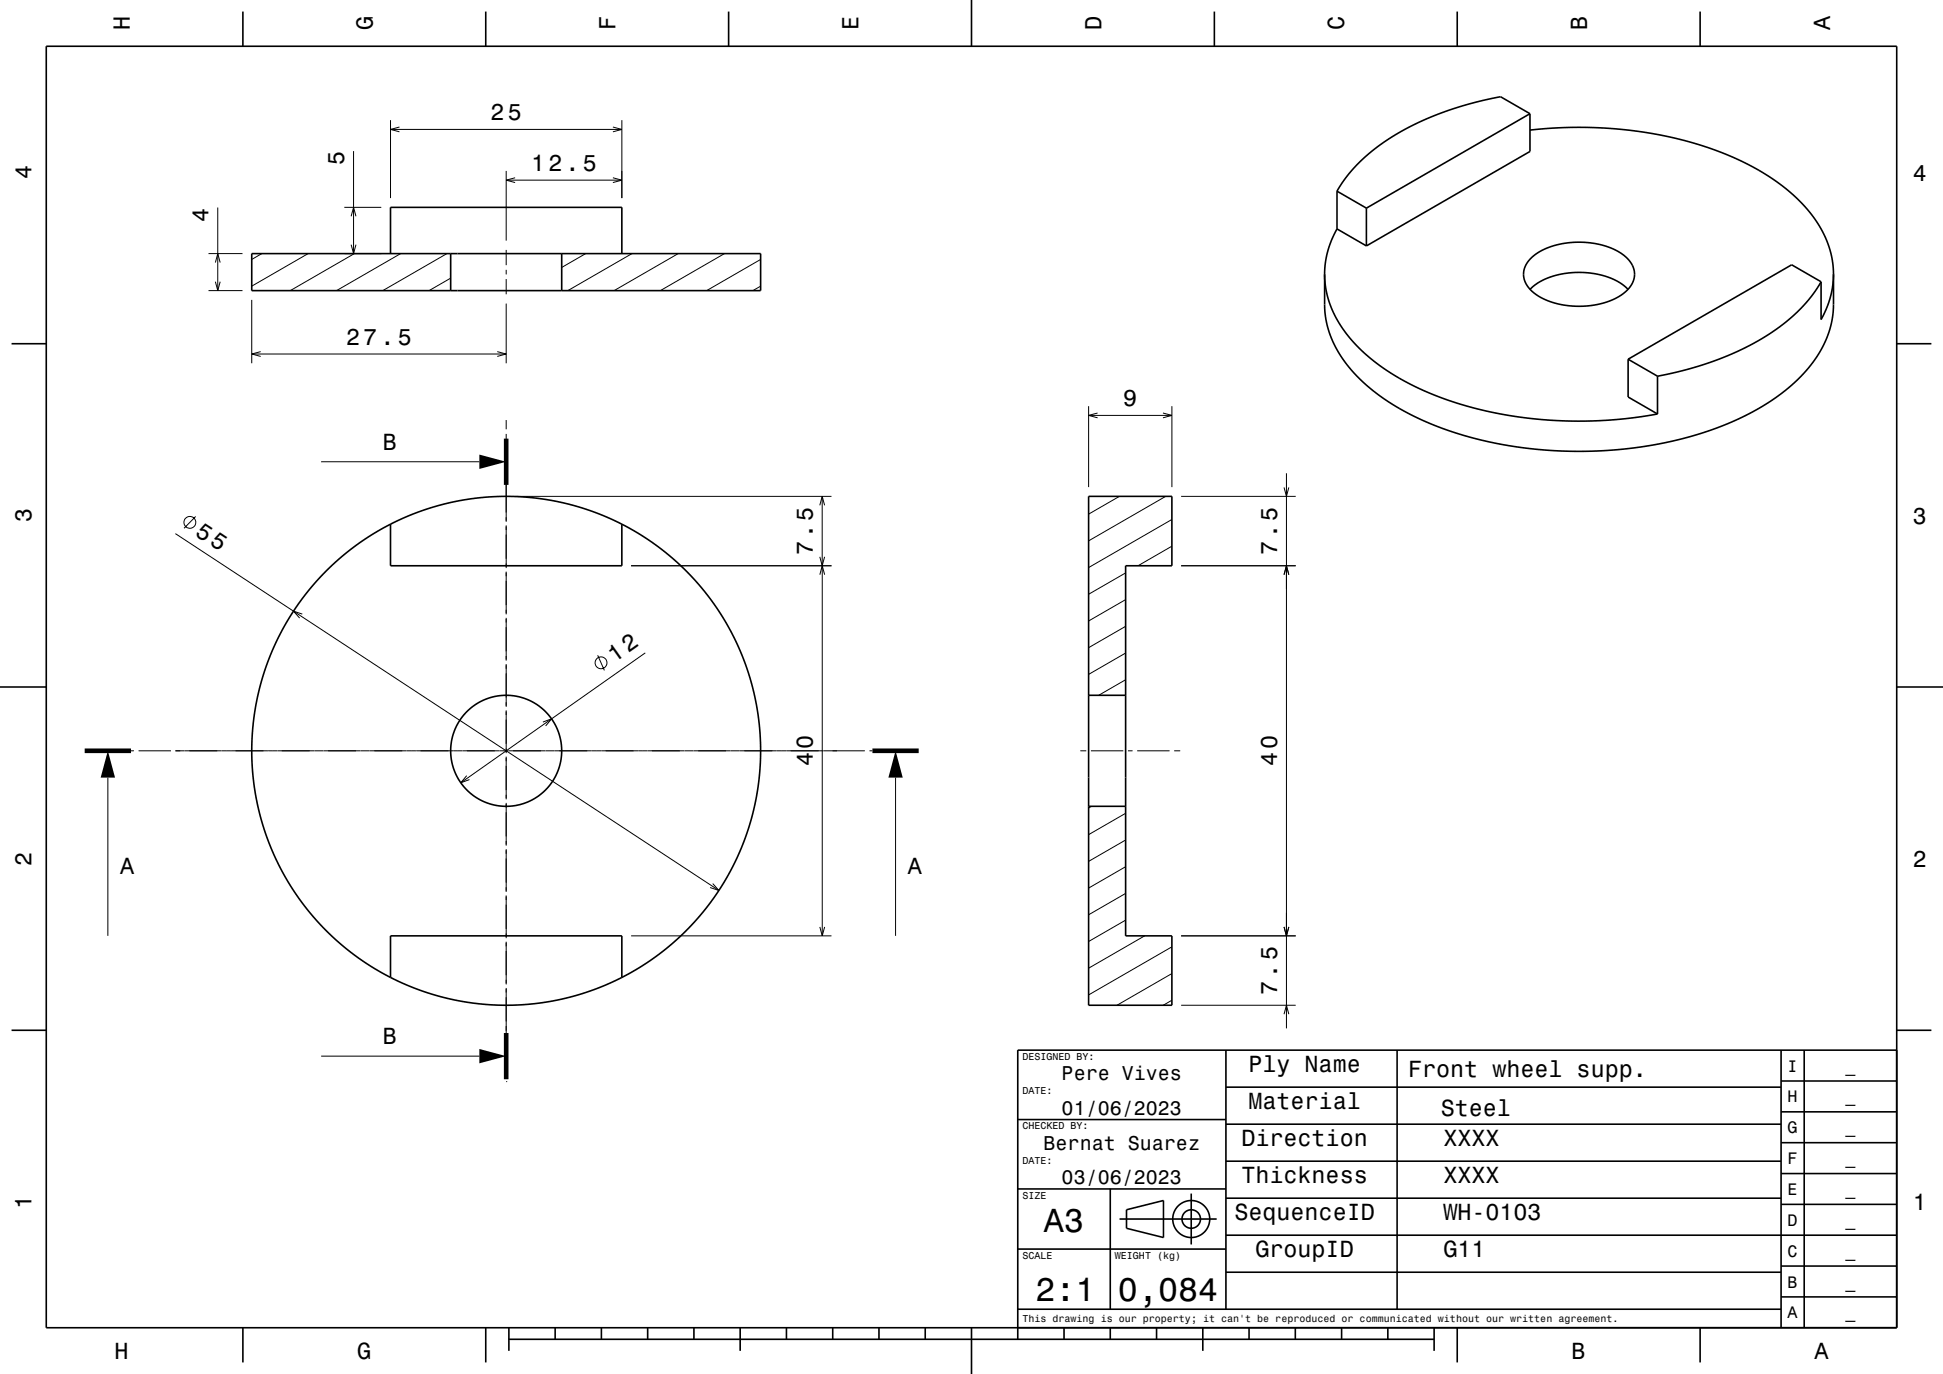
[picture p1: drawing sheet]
<svg xmlns="http://www.w3.org/2000/svg" width="420mm" height="297mm" viewBox="0 0 420 297" stroke-linecap="round" stroke-linejoin="round" font-family="sans-serif">
<g fill="none" stroke="#000" stroke-width=".22">
<path d="M76.4 32.7v22.1M84.4 26v16.8M84.4 28h50M86.3 27.5l-1.9 .5 1.9 .5M109.4 36.9v15.1M109.4 38.9h25M111.4 38.4l-2 .5 2 .6M132.5 27.5l1.9 .5-1.9 .5M132.5 38.4l1.9 .5-1.9 .6M134.4 26v16.8M45.1 54.8h7.3M46.6 56.8l.5-2 .5 2"/>
<path d="M47.1 44.9v17.9M56.6 54.8l-2.2 1.3M66.6 54.8l-12.2 7.1M74.4 54.8h8M74.4 44.8h8M75.9 52.9l.5 1.9 .5-1.9M75.9 46.8l.5-2 .5 2M76.6 54.8l-13.9 8M86.6 54.8l-13.9 8M96.6 54.8l-13.9 8M109.4 54v3.3M109.4 58.3v1"/>
<path d="M126.6 54.8l-5.2 3M136.6 54.8l-13.9 8M146.6 54.8l-13.9 8M156.6 54.8l-13.9 8M164.4 56.1l-11.7 6.7M45.1 62.8h7.3M46.6 60.9l.5 1.9 .5-1.9M54.4 64.8v13.7M54.4 76.5h55M56.3 76l-1.9 .5 1.9 .5M97.4 60.1l-4.7 2.7M107.5 76l1.9 .5-1.9 .5"/>
<path d="M109.4 60.3v3.3M109.4 65.6v12.9M164.4 61.9l-1.7 .9M69.4 99.8h34.2M109.4 90.8v2M109.4 93.8v7M235.3 87.8v17.5M235.3 89.8h18M237.3 89.3l-2 .5 2 .5M251.4 89.3l1.9 .5-1.9 .5M253.3 87.8v17.5M37.9 115.3l117.5 77.2"/>
<path d="M42.3 111.6l-2.5 2.6M109.4 101.8v1M109.4 103.8v9M109.4 113.6v9.2M111.4 107.3h68.3M177.2 109.2l.5-1.9 .5 1.9M177.7 107.3v95M242 107.3l-6.7 3.8M252 107.3l-16.7 9.6M253.3 118.1l-7.3 4.2M253.3 112.3l-18 10.4M255.3 107.3h24.8"/>
<path d="M277.6 105.4l.5 1.9 .5-1.9M278.1 102.3v120M65.3 132.7l-1.9-.6 1.4 1.5M109.4 123.6v9.2M109.4 133.6v9.2M136.4 122.3h43.3M177.2 120.4l.5 1.9 .5-1.9M177.2 124.2l.5-1.9 .6 1.9M243.3 135.4l-8 4.6M243.3 129.6l-8 4.6M243.3 123.8l-8 4.7M255.3 122.3h24.8"/>
<path d="M277.6 124.2l.5-1.9 .5 1.9M109.4 143.6v9.2M109.4 153.6v9.2M117.4 156.1l1.8-.7-1.3 1.5M129.2 141.6l1.4 3.3M139.5 141.1l-39.9 28.1M243.3 146.9l-5.8 3.4M243.3 141.2l-8 4.6M23.3 168.1v34.2M28.3 162.3h.6M30 162.3h6.9M37.9 162.3h143"/>
<path d="M100.9 167.7l-1.3 1.5 1.9-.7M109.4 163.6v9.2M109.4 173.6v9.2M179.9 162.3h7.1M187.9 162.3h.7M193.6 168.1v34.2M233.5 162.3h1.3M235.8 162.3h7M235.9 174.3l-.6 .3M243.3 175.8l-8 4.6M243.8 162.3h1M245.8 162.3h7"/>
<path d="M253.8 162.3h1.3M109.4 183.6v9.2M109.4 193.6v9.2M154.1 191l1.3 1.5-1.9-.6M243.3 198.9l-8 4.6M243.3 193.1l-8 4.6M243.3 187.3l-8 4.7M243.3 181.6l-8 4.6M109.4 203.6v9.2M109.4 213.6v9.7M136.4 202.3h43.3M177.2 200.4l.5 1.9 .6-1.9"/>
<path d="M247.4 202.3l-12.1 7M253.3 216.2l-1.9 1.1M253.3 210.4l-11.9 6.9M253.3 204.7l-18 10.4M255.3 202.3h24.8M255.3 217.3h24.8M277.6 200.4l.5 1.9 .5-1.9M277.6 219.2l.5-1.9 .5 1.9M69.4 228.3h34.2M109.4 233.8h.1M109.4 223.8v7M109.4 231.8v1"/>
<circle cx="41" cy="112.9" r="1.28"/>
<circle cx="129.9" cy="143.3" r="1.28"/>
</g>
<g fill="none" stroke="#000" stroke-width=".35">
<path d="M10 10h400v277h-400zM52.5 2.5v7.5M105 2.5v7.5M157.5 2.5v7.5M210 0v10M262.5 2.5v7.5M315 2.5v7.5M367.5 2.5v7.5M330.7 28.1l6.1-.5 6.2-.1 6 .3 6.4 .8 5.7 1 5.2 1.4 5.2 1.7 5 2.2 4.6 2.4 3.7 2.5 3.3 2.8 2.9 3 2.2 3.2 1.8 3.6 1 3.4 .3 3.5M330.7 24.6l-6.3-3.7-7.4 1.7-7.3 2.5-3.4 1.5-3.4 1.8-3.1 1.9-2.6 1.9-2.7 2.2-2 2-1.9 2.4-1.6 2.5M330.7 24.6v8.1l-35.3 20.5M330.7 24.6l-35.3 20.4"/>
<path d="M54.4 54.8h110v8h-110zM84.4 54.8v-10h50v10M97.4 54.8v8M121.4 54.8v8M286.3 59.3l.4 3.7 1.1 3.6 2 3.7 2.4 3.3 3.5 3.4 3.7 2.8 4.8 2.9 4.9 2.3 5.7 2.1 5.6 1.5 6.4 1.3 6.1 .8 7 .3 6-.1 6.2-.5 6.2-.9M289 49.5l-1.1 2.3-.9 2.5-.5 2.4-.2 2.6M289 49.5l6.4 3.7M289 41.3v8.2M289 41.3l6.4 3.7M295.4 45v8.2M330.8 55.9l2.1-1.6 2.8-1.2 3.3-.6 3.8-.1 3.5 .6 3.2 1.2 2.1 1.5 .8 .9 .6 1.1a4.9 4.9 0 0 1-2.4 6l-1.5 .9-1.7 .6-2.2 .6-2 .3h-4.2l-2.2-.4-2-.6-1.7-.8-1.5-1-1.2-1.2-.7-1.1-.3-1.1v-1.4l.5-1.4zM396.3 59.3l-.1 2.4-.6 2.6-.7 2.3-1.3 2.5v-8.2"/>
<path d="M396.3 59.3v7l-.1 2-.7 3-1.1 2.8-1.8 3.2-2.3 3-2.9 2.9-3.6 2.8-4 2.5-4.7 2.4-5.2 2-5.1 1.6-5.7 1.4-5.3 .8-6.4 .7-5.5 .2-6.5-.2-5.9-.6-5.6-.9-5.5-1.2-5.6-1.7-4.5-1.8-4.8-2.3-4.4-2.7-3.4-2.7-3-2.8-2.7-3.5-1.8-3.1-1.1-2.8-.6-2.9-.2-2.4v-6.7M2.5 74.3h7.5M330.7 62.5l1.9-1.4 2.5-1.2 3-.8 3.2-.2 3.2 .2 3 .8 2.7 1.2 1.7 1.4M351.9 77.6v8.2l6.4 3.7M351.9 77.6l6.4 3.7M393.6 60.9l-2.2 3.3-3.3 3.6-3.4 2.8-4.4 2.9-4.7 2.5-5.3 2.1-5.5 1.7-6.5 1.5M393.6 60.9l-6.3-3.7-35.4 20.4M410 74.3h7.5M358.3 81.3v8.2M84.4 113.3l-3 1.7-3 1.9-3 2.2-2.9 2.4-3 3-2.5 2.8-2.4 3.2-2 2.9-1.7 3-1.8 3.6-1.4 3.5-1.2 3.8-.9 3.9-.7 3.7-.3 3.5-.2 4 .1 3.4 .4 4 .7 4 .9 3.6 1.3 3.8 1.3 3.3 1.6 3.3 1.9 3.3 2 3.1 2.1 2.8 2.5 2.8 2.8 2.8 2.9 2.5 2.8 2.1 3.3 2.2 3.4 1.9M84.4 113.3l5.9-2.6 5.9-1.8 6.7-1.2 6.2-.4 6.8 .4 6.4 1.1 6.2 1.9 5.9 2.6M84.4 113.3v9h50v-9"/>
<path d="M134.4 113.3l3.4 1.9 3.2 2 3 2.3 2.8 2.4 2.5 2.5 2.6 3 2.3 3 2.1 3.1 1.8 3.3 1.7 3.3 1.3 3.3 1.2 3.8 .9 3.6 .7 4 .4 3.9 .1 3.5-.1 4-.4 3.5-.6 3.7-1 3.9-1.2 3.8-1.4 3.5-1.8 3.6-1.7 3-1.9 2.9-2.5 3.2-2.4 2.8-3.1 3-2.8 2.4-3.1 2.2-2.9 1.9-3.1 1.7M235.3 107.3h18v15h-10v80h10v15h-18zM0 148.5h10M235.3 150.3h8M410 148.5h10M235.3 174.3h8M84.4 211.3l6 2.6 6.2 1.9 6.4 1.1 6.2 .4 6.8-.4 6.1-1.1 6.5-1.9 5.8-2.6M84.4 211.3v-9h50v9M2.5 222.7h7.5M265 235h120M265 227v56M302 227v56"/>
<path d="M385 233.7h25M385 227v60M390 227v60M410 222.7h7.5M410 227h-190v62.5M220 257h45M220 242h45M240 257v26M257.5 258v11M265 259h120M265 251h120M265 243h120"/>
<path d="M385 253.7h25M385 247h25M385 240.3h25M220 270h45M242 263.5h21M243.5 261.5l8-2v8l-8-2zM265 275h120M265 267h145M385 273.7h25M385 260.3h25M52.5 287v7.5M105 287v7.5"/>
<path d="M110 289.5h200M110 287v5M120 287v2.5M130 287v2.5M140 287v2.5M150 287v2.5M160 287v5M170 287v2.5M180 287v2.5M190 287v2.5M200 287v2.5M210 287v10"/>
<path d="M220 283h165M230 287v2.5M240 287v2.5M250 287v2.5M260 287v5M270 287v2.5M280 287v2.5M290 287v2.5M300 287v2.5M310 287v5M315 287v7.5M367.5 287v7.5"/>
<path d="M385 280.3h25"/>
<circle cx="109.4" cy="162.3" r="12"/>
<circle cx="257.5" cy="263.5" r="2"/>
<circle cx="257.5" cy="263.5" r="4"/>
</g>
<path d="M109.4 94.8v10M18.3 162.3h10M188.6 162.3h10M109.4 223.3v10" fill="none" stroke="#000" stroke-width="1" stroke-linecap="butt"/>
<g fill="#000">
<path d="M103.6 98.3l5.8 1.5-5.8 1.6z" fill-rule="evenodd"/>
<path d="M23.3 162.3l1.6 5.8h-3.1z" fill-rule="evenodd"/>
<path d="M193.6 162.3l1.5 5.8h-3.1z" fill-rule="evenodd"/>
<path d="M103.6 226.7l5.8 1.6-5.8 1.5z" fill-rule="evenodd"/>
</g>
<g font-size="7.2">
<text x="225.7" y="266.3">A3</text>
<text x="223.8" y="281.3">2:1</text>
<text x="241.7" y="281.3">0,084</text>
</g>
<g font-size="5.1">
<text x="42" y="115.6" transform="rotate(33 42 115.6)">55</text>
<text x="132.8" y="143.4" transform="rotate(-35 132.8 143.4)">12</text>
</g>
<g font-size="5">
<text x="28.1" y="6.5" transform="rotate(-90 28.1 6.5)">H</text>
<text x="80.6" y="6.5" transform="rotate(-90 80.6 6.5)">G</text>
<text x="133.1" y="6.5" transform="rotate(-90 133.1 6.5)">F</text>
<text x="185.6" y="6.5" transform="rotate(-90 185.6 6.5)">E</text>
<text x="238.1" y="6.5" transform="rotate(-90 238.1 6.5)">D</text>
<text x="290.6" y="6.5" transform="rotate(-90 290.6 6.5)">C</text>
<text x="343.1" y="6.5" transform="rotate(-90 343.1 6.5)">B</text>
<text x="395.6" y="6.5" transform="rotate(-90 395.6 6.5)">A</text>
<text x="106" y="26">25</text>
<text x="74.4" y="35.7" transform="rotate(-90 74.4 35.7)">5</text>
<text x="6.8" y="38.7" transform="rotate(-90 6.8 38.7)">4</text>
<text x="114.8" y="36.9">12.5</text>
<text x="413.5" y="39">4</text>
<text x="45.1" y="47.9" transform="rotate(-90 45.1 47.9)">4</text>
<text x="74.8" y="74.5">27.5</text>
<text x="242.8" y="87.8">9</text>
<text x="82.8" y="97.2">B</text>
<text x="6.8" y="112.9" transform="rotate(-90 6.8 112.9)">3</text>
<text x="413.5" y="113.2">3</text>
<text x="175.7" y="120" transform="rotate(-90 175.7 120)">7.5</text>
<text x="276.1" y="120" transform="rotate(-90 276.1 120)">7.5</text>
<text x="175.7" y="165.7" transform="rotate(-90 175.7 165.7)">40</text>
<text x="276.1" y="165.7" transform="rotate(-90 276.1 165.7)">40</text>
<text x="6.8" y="187.1" transform="rotate(-90 6.8 187.1)">2</text>
<text x="25.9" y="189">A</text>
<text x="196.2" y="189">A</text>
<text x="413.5" y="187.4">2</text>
<text x="276.1" y="215" transform="rotate(-90 276.1 215)">7.5</text>
<text x="82.8" y="225.7">B</text>
<text x="269.9" y="231.8">Ply Name</text>
<text x="304.4" y="232.7">Front wheel supp.</text>
<text x="269.9" y="239.8">Material</text>
<text x="311.4" y="241.3">Steel</text>
<text x="268.3" y="247.8">Direction</text>
<text x="312" y="247.8">XXXX</text>
<text x="268.3" y="255.8">Thickness</text>
<text x="312" y="255.8">XXXX</text>
<text x="6.8" y="261.3" transform="rotate(-90 6.8 261.3)">1</text>
<text x="266.8" y="263.8">SequenceID</text>
<text x="312" y="263.8">WH-0103</text>
<text x="413.5" y="261.6">1</text>
<text x="271.4" y="271.8">GroupID</text>
<text x="312" y="271.8">G11</text>
<text x="24.7" y="293.8">H</text>
<text x="77.2" y="293.8">G</text>
<text x="339.7" y="293.8">B</text>
<text x="392.2" y="293.8">A</text>
</g>
<g font-size="4.3">
<text x="229.5" y="233.5">Pere Vives</text>
<text x="229.5" y="241">01/06/2023</text>
<text x="225.6" y="248.5">Bernat Suarez</text>
<text x="229.5" y="256">03/06/2023</text>
</g>
<g font-size="3.6">
<text x="386.4" y="231.6">I</text>
<text x="398.9" y="231.6">_</text>
<text x="386.4" y="238.3">H</text>
<text x="398.9" y="238.3">_</text>
<text x="386.4" y="245">G</text>
<text x="398.9" y="245">_</text>
<text x="386.4" y="251.6">F</text>
<text x="398.9" y="251.6">_</text>
<text x="386.4" y="258.3">E</text>
<text x="398.9" y="258.3">_</text>
<text x="386.4" y="265">D</text>
<text x="398.9" y="265">_</text>
<text x="386.4" y="271.6">C</text>
<text x="398.9" y="271.6">_</text>
<text x="386.4" y="278.3">B</text>
<text x="398.9" y="278.3">_</text>
<text x="386.4" y="285">A</text>
<text x="398.9" y="285">_</text>
</g>
<g font-size="2.2">
<text x="221" y="229.1">DESIGNED BY:</text>
<text x="221" y="236.6">DATE:</text>
<text x="221" y="244.1">CHECKED BY:</text>
<text x="221" y="251.6">DATE:</text>
<text x="221" y="259.1">SIZE</text>
<text x="221" y="272.1">SCALE</text>
<text x="241" y="272.1">WEIGHT (kg)</text>
<text x="221" y="285.8">This drawing is our property; it can't be reproduced or communicated without our written agreement.</text>
</g>
</svg>
